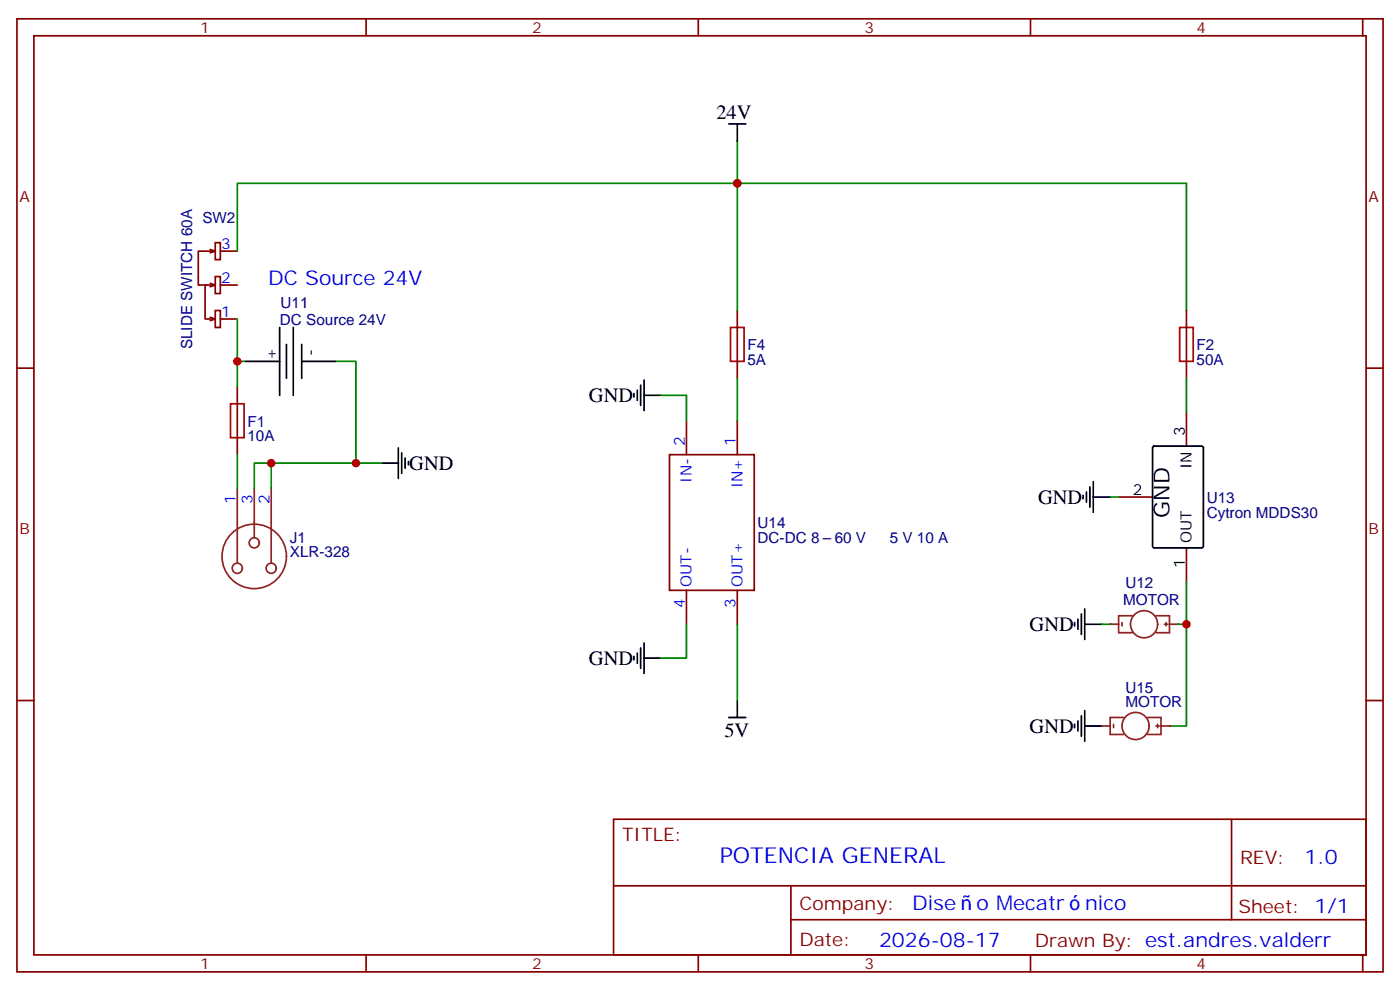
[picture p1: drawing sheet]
<svg xmlns="http://www.w3.org/2000/svg" width="291mm" height="206mm" viewBox="0 0 291 206" stroke-linecap="round" stroke-linejoin="round" font-family="sans-serif">
<g fill="none" stroke="#870000" stroke-width=".35">
<path d="M3.5 3.9h284.4v198.3h-284.4zM7.1 7.4h277.2v191.2h-277.2zM76.2 3.9v3.5M145.3 3.9v3.5M214.5 3.9v3.5M283.6 3.9v3.5M3.5 76.6h3.6M284.3 76.6h3.6M49.4 80.5v14.1M3.5 145.7h3.6M284.3 145.7h3.6M127.7 170.4h156.6v28.2h-156.6z"/>
<path d="M256.3 170.5v20.8M76.2 198.6v3.6M127.7 184.3h156.5M145.3 198.6v3.6M164.6 191.3h119.6M164.6 184.3v14.1M214.5 198.6v3.6M283.6 198.6v3.6"/>
</g>
<path d="M153.5 29.3v8.8h93.4v26.5M49.4 75.2h1.8M69.8 75.2h4.3v21.1M49.4 94.6v7M56.4 96.3h-3.5v5.3M79.4 96.3h-23v5.3" fill="none" stroke="#008700" stroke-width=".35"/>
<g fill="none" stroke="#000" stroke-width=".35">
<path d="M151.7 25.8h3.5M153.5 25.8v3.5M51.2 75.2h7M58.2 68.1v14.1M59.6 71.6v7.1M61 68.1v14.1M62.8 75.2h7M62.8 71.6v7.1M79.4 96.3h3.5M82.9 93.2v6.3M83.6 94.2v4.3M84.3 95.3v2.1"/>
<path d="M85 96v.7"/>
</g>
<g fill="none" stroke="#8c2424" stroke-width=".35">
<path d="M49.4 101.6v15.6M52.9 101.6v10.3M56.4 101.6v15.6M231.1 129.9h1.7M233.5 129.5v.7M235.7 128.1h-2.9v3.5h2.9M240.6 128.1h2.8v3.5h-2.8M242.4 129.9h.7M242.7 129.5v.7M243.4 129.9h1.8"/>
<circle cx="49.4" cy="118.2" r="1.06"/>
<circle cx="52.9" cy="115.7" r="6.7"/>
<circle cx="52.9" cy="112.9" r="1.06"/>
<circle cx="56.4" cy="118.2" r="1.06"/>
<circle cx="238.1" cy="129.9" r="2.82"/>
</g>
<path d="M48 84h2.8v7.1h-2.8z" fill="none" stroke="#a10000" stroke-width=".35"/>
<g fill="#8c2424">
<circle cx="245.2" cy="129.9" r=".18"/>
<circle cx="231.1" cy="129.9" r=".18"/>
</g>
<path d="M152 68.1h2.9v7.1h-2.9zM245.5 68.1h2.9v7.1h-2.9z" fill="none" stroke="#a10000" stroke-width=".35"/>
<path d="M153.5 64.6v14.1M246.9 64.6v14.1M139.3 94.6h17.7v28.2h-17.7zM142.9 87.5v7.1M153.5 87.5v7.1M246.9 85.8v7M232.8 103.4h7.1M246.9 114v7M142.9 122.8v7.1M153.5 122.8v7.1" fill="none" stroke="#870000" stroke-width=".35"/>
<g fill="none" stroke="#000" stroke-width=".35">
<path d="M134.1 79.1v6.3M131.9 81.9v.7M132.6 81.2v2.1M133.3 80.1v4.2M134.1 82.2h3.5M239.9 93l.3-.2h9.9l.3 .2 .1 20.6-.2 .3-10.1 .1-.3-.2zM225.4 103v.8M226.1 102.3v2.2M226.8 101.3v4.2M227.5 103.4h3.6M227.5 100.2v6.4M131.9 136.6v.7"/>
<path d="M132.6 135.9v2.1M133.3 134.8v4.2M134.1 133.7v6.4M134.1 136.9h3.5M223.7 129.5v.7M224.4 128.8v2.1M225.1 127.7v4.3M225.8 129.9h3.5M225.8 126.7v6.3M151.7 149.3h3.5M153.5 145.7v3.6M223.7 150.7v.7"/>
<path d="M224.4 150v2.1M225.1 148.9v4.2M225.8 147.8v6.4M225.8 151h3.5"/>
</g>
<path d="M153.5 78.7v8.8M246.9 78.7v7.1M137.6 82.2h5.3v5.3M231.1 103.4h1.7M142.9 129.9v7h-5.3M153.5 129.9v15.8M229.3 129.9h1.8M246.9 121v8.9h-1.7M246.9 129.9v21.1h-3.5" fill="none" stroke="#008700" stroke-width=".35"/>
<g fill="none" stroke="#8c2424" stroke-width=".35">
<path d="M229.3 151h1.8M231.8 150.7v.7M233.9 149.3h-2.8v3.5h2.8M238.8 149.3h2.9v3.5h-2.9M240.6 151h.7M240.9 150.7v.7M241.7 151h1.7"/>
<circle cx="236.4" cy="151" r="2.82"/>
</g>
<g fill="#8c2424">
<circle cx="243.4" cy="151" r=".18"/>
<circle cx="229.3" cy="151" r=".18"/>
</g>
<g fill="none" stroke="#870000" stroke-width=".35">
<path d="M43.7 51.9l1.1 .3M43.7 58.9l1.1 .4M44.8 57.5h1.1v3.6h-1.1zM44.8 50.5h1.1v3.5h-1.1zM44.8 52.2h-3.5v7.1h1.7M44.8 59.3h-2.1v7.1h2.1M44.8 52.2l-1.1 .4M44.8 59.3l-1.1 .4M45.9 59.3h3.5M45.9 52.2h3.5M43.7 66l1.1 .4M44.8 64.6h1.1v3.5h-1.1z"/>
<path d="M44.8 66.4l-1.1 .3M45.9 66.4h3.5"/>
</g>
<path d="M49.4 52.2v-14.1h104.1v26.5M49.4 66.4v14.1" fill="none" stroke="#008700" stroke-width=".35"/>
<g fill="#c00">
<circle cx="49.4" cy="75.2" r=".88"/>
<circle cx="74.1" cy="96.3" r=".88"/>
<circle cx="153.5" cy="38.1" r=".88"/>
<circle cx="56.4" cy="96.3" r=".88"/>
<circle cx="246.9" cy="129.9" r=".88"/>
</g>
<text font-size="4.6" x="243.4" y="107.7" transform="rotate(-90 243.4 107.7)">GND</text>
<text font-size="4.6" fill="#00f" x="149.8" y="179.5">POTENCIA GENERAL</text>
<g font-size="4.2">
<text x="149.1" y="24.8">24V</text>
<text x="122.6" y="83.6">GND</text>
<text x="85.2" y="97.8">GND</text>
<text x="216.1" y="104.8">GND</text>
<text x="214.3" y="131.3">GND</text>
<text x="122.6" y="138.3">GND</text>
<text x="150.8" y="153.3">5V</text>
<text x="214.3" y="152.4">GND</text>
</g>
<g font-size="4.2" fill="#00f">
<text x="55.8" y="59.2">DC Source 24V</text>
<text x="271.5" y="179.7">1.0</text>
<text x="189.9" y="189.3">Dise</text>
<text x="203.3" y="189.3">o Mecatr</text>
<text x="225.8" y="189.3">nico</text>
<text x="183" y="197.1">2026-08-17</text>
</g>
<g font-size="3.9" fill="#800">
<text x="129.5" y="175">TITLE:</text>
<text x="258.1" y="179.7">REV:</text>
<text x="166.4" y="189.2">Company:</text>
<text x="257.7" y="189.8">Sheet: 1/1</text>
<text x="166.4" y="196.9">Date:</text>
<text x="215.4" y="197">Draw</text>
<text x="225.6" y="197">n By: est.andres.valderr</text>
</g>
<g font-size="3.2" fill="#800">
<text x="41.6" y="6.9">1</text>
<text x="110.8" y="6.9">2</text>
<text x="179.9" y="6.9">3</text>
<text x="249.1" y="6.9">4</text>
<text x="4.1" y="42">A</text>
<text x="284.9" y="42">A</text>
<text x="4.1" y="111.2">B</text>
<text x="284.9" y="111.2">B</text>
<text x="41.6" y="201.6">1</text>
<text x="110.8" y="201.6">2</text>
<text x="179.9" y="201.6">3</text>
<text x="249.1" y="201.6">4</text>
</g>
<g font-size="3.2" fill="#000080">
<text x="42.1" y="46.4">SW2</text>
<text x="58.4" y="64">U11</text>
<text x="58.3" y="67.5">DC Source 24V</text>
<text x="40" y="72.6" transform="rotate(-90 40 72.6)">SLIDE SWITCH 60A</text>
<text x="155.6" y="75.9">5A</text>
<text x="155.6" y="72.9">F4</text>
<text x="249.1" y="75.9">50A</text>
<text x="249.1" y="72.9">F2</text>
<text x="51.5" y="88.7">F1</text>
<text x="51.5" y="91.8">10A</text>
<text x="251.2" y="107.7">Cytron MDDS30</text>
<text x="251.2" y="104.6">U13</text>
<text x="60.3" y="112.9">J1</text>
<text x="157.7" y="113">DC-DC 8</text>
<text x="157.7" y="109.9">U14</text>
<text x="173.7" y="113">60 V</text>
<text x="185.2" y="113">5 V 10 A</text>
<text x="60.3" y="116">XLR-328</text>
<text x="233.8" y="125.8">MOTOR</text>
<text x="234.3" y="122.2">U12</text>
<text x="234.3" y="147.1">MOTOR</text>
<text x="234.3" y="144.1">U15</text>
</g>
<g font-size="3.2" fill="#00f">
<text x="46" y="51.9">3</text>
<text x="46" y="58.9">2</text>
<text x="46" y="66">1</text>
<text x="142.5" y="92.8" transform="rotate(-90 142.5 92.8)">2</text>
<text x="153.1" y="92.8" transform="rotate(-90 153.1 92.8)">1</text>
<text x="143.9" y="100.4" transform="rotate(-90 143.9 100.4)">IN-</text>
<text x="154.5" y="101.6" transform="rotate(-90 154.5 101.6)">IN+</text>
<text x="49" y="104.8" transform="rotate(-90 49 104.8)">1</text>
<text x="52.6" y="104.8" transform="rotate(-90 52.6 104.8)">3</text>
<text x="56.1" y="104.8" transform="rotate(-90 56.1 104.8)">2</text>
<text x="143.9" y="122.1" transform="rotate(-90 143.9 122.1)">OUT-</text>
<text x="154.5" y="122.1" transform="rotate(-90 154.5 122.1)">OUT+</text>
<text x="142.5" y="126.6" transform="rotate(-90 142.5 126.6)">4</text>
<text x="153.1" y="126.6" transform="rotate(-90 153.1 126.6)">3</text>
</g>
<g font-size="3.2">
<text x="57.5" y="74.8" transform="rotate(-90 57.5 74.8)">+</text>
<text x="65.6" y="74.1" transform="rotate(-90 65.6 74.1)">-</text>
<text x="246.6" y="90.7" transform="rotate(-90 246.6 90.7)">3</text>
<text x="248" y="97.6" transform="rotate(-90 248 97.6)">IN</text>
<text x="235.8" y="103">2</text>
<text x="248" y="112.9" transform="rotate(-90 248 112.9)">OUT</text>
<text x="246.6" y="118.1" transform="rotate(-90 246.6 118.1)">1</text>
</g>
</svg>
